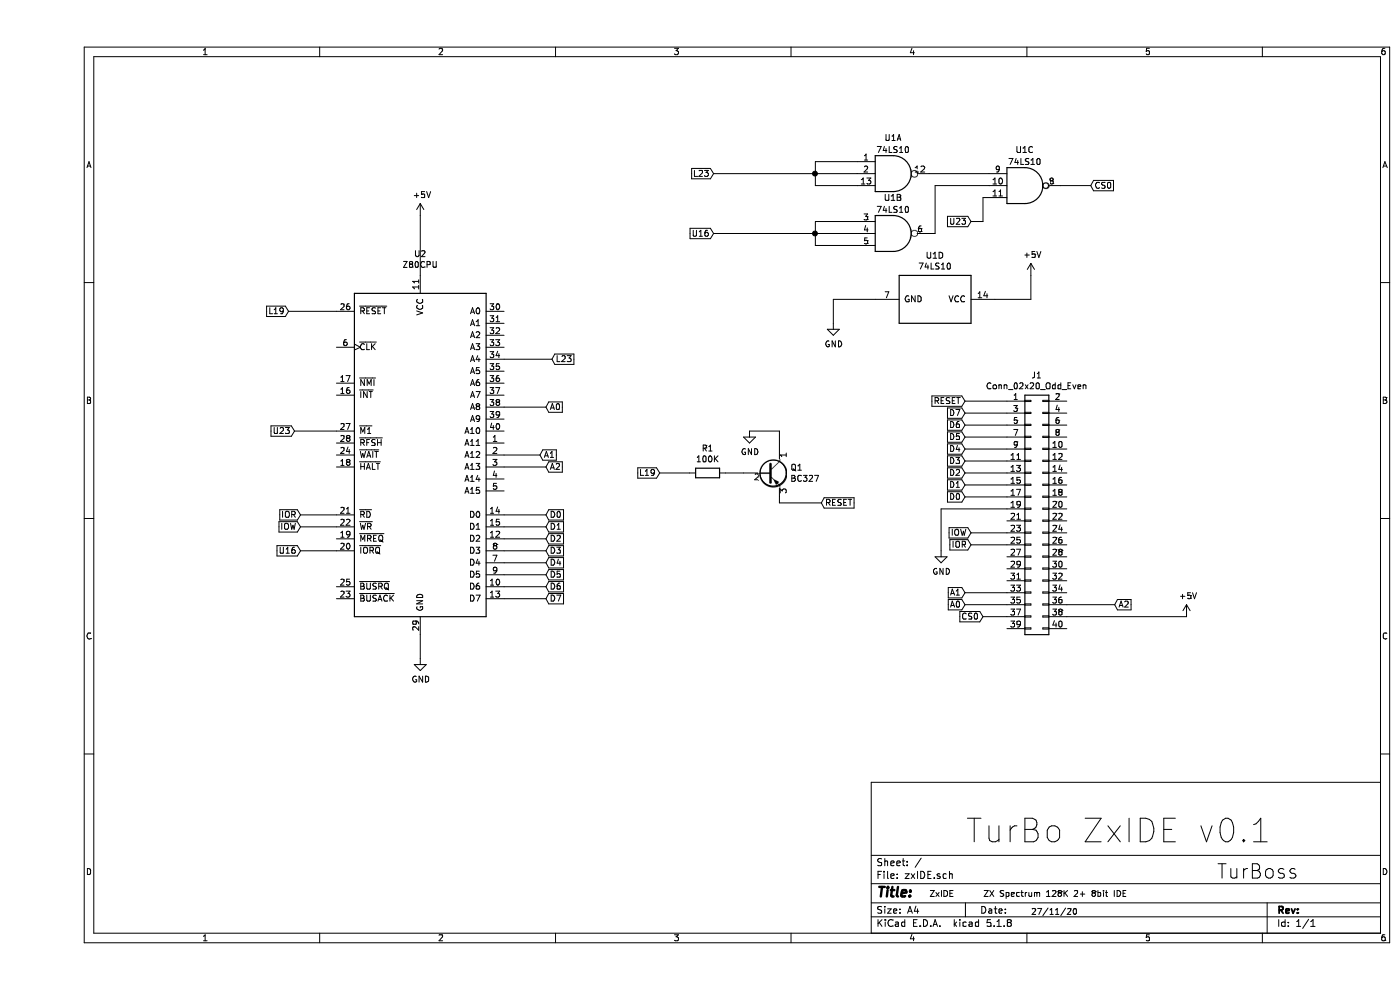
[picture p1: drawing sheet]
EESchema Schematic File Version 4
EELAYER 30 0
EELAYER END
$Descr A4 11693 8268
encoding utf-8
Sheet 1 1
Title ""
Date ""
Rev ""
Comp ""
Comment1 ""
Comment2 ""
Comment3 ""
Comment4 ""
$EndDescr
Text GLabel 7800 4550 0    50   Input ~ 0
IOR
Wire Wire Line
	7800 4550 8100 4550
Text GLabel 7800 4450 0    50   Input ~ 0
IOW
Wire Wire Line
	7800 4450 8100 4450
$Comp
L Connector_Generic:Conn_02x20_Odd_Even J1
U 1 1
P 8300 4250
F 0 "J1" H 8350 5367 50  0000 C CNN
F 1 "Conn_02x20_Odd_Even" H 8350 5276 50  0000 C CNN
F 2 "Connector_IDC:IDC-Header_2x20_P2.54mm_Vertical" H 8300 4250 50  0001 C CNN
F 3 "~" H 8300 4250 50  0001 C CNN
	1    8300 4250
	1    0    0    -1  
$EndComp
Text GLabel 7750 5050 0    50   Input ~ 0
A0
Wire Wire Line
	7750 5050 8100 5050
Text GLabel 7750 4950 0    50   Input ~ 0
A1
Wire Wire Line
	7750 4950 8100 4950
Text GLabel 9000 5050 2    50   Input ~ 0
A2
Text GLabel 7750 4150 0    50   Input ~ 0
D0
Text GLabel 7750 4050 0    50   Input ~ 0
D1
Text GLabel 7750 3950 0    50   Input ~ 0
D2
Text GLabel 7750 3850 0    50   Input ~ 0
D3
Text GLabel 7750 3750 0    50   Input ~ 0
D4
Text GLabel 7750 3650 0    50   Input ~ 0
D5
Text GLabel 7750 3550 0    50   Input ~ 0
D6
Text GLabel 7750 3450 0    50   Input ~ 0
D7
Wire Wire Line
	7750 4150 8100 4150
Wire Wire Line
	8100 4050 7750 4050
Wire Wire Line
	7750 3950 8100 3950
Wire Wire Line
	8100 3850 7750 3850
Wire Wire Line
	7750 3750 8100 3750
Wire Wire Line
	8100 3650 7750 3650
Wire Wire Line
	7750 3550 8100 3550
Wire Wire Line
	8100 3450 7750 3450
$Comp
L Device:R R1
U 1 1
P 5600 3950
F 0 "R1" V 5393 3950 50  0000 C CNN
F 1 "100K" V 5484 3950 50  0000 C CNN
F 2 "Resistor_THT:R_Axial_DIN0207_L6.3mm_D2.5mm_P15.24mm_Horizontal" V 5530 3950 50  0001 C CNN
F 3 "~" H 5600 3950 50  0001 C CNN
	1    5600 3950
	0    1    1    0   
$EndComp
$Comp
L Transistor_BJT:BC327 Q1
U 1 1
P 6100 3950
F 0 "Q1" H 6291 3996 50  0000 L CNN
F 1 "BC327" H 6291 3905 50  0000 L CNN
F 2 "Package_TO_SOT_THT:TO-92_Inline" H 6300 3875 50  0001 L CIN
F 3 "http://www.onsemi.com/pub_link/Collateral/BC327-D.PDF" H 6100 3950 50  0001 L CNN
	1    6100 3950
	1    0    0    -1  
$EndComp
$Comp
L 74xx:74LS10 U1
U 1 1
P 7150 1450
F 0 "U1" H 7150 1750 50  0000 C CNN
F 1 "74LS10" H 7150 1650 50  0000 C CNN
F 2 "Package_DIP:DIP-14_W7.62mm_Socket_LongPads" H 7150 1450 50  0001 C CNN
F 3 "http://www.ti.com/lit/gpn/sn74LS10" H 7150 1450 50  0001 C CNN
	1    7150 1450
	1    0    0    -1  
$EndComp
$Comp
L 74xx:74LS10 U1
U 2 1
P 7150 1950
F 0 "U1" H 7150 2250 50  0000 C CNN
F 1 "74LS10" H 7150 2150 50  0000 C CNN
F 2 "Package_DIP:DIP-14_W7.62mm_Socket_LongPads" H 7150 1950 50  0001 C CNN
F 3 "http://www.ti.com/lit/gpn/sn74LS10" H 7150 1950 50  0001 C CNN
	2    7150 1950
	1    0    0    -1  
$EndComp
$Comp
L 74xx:74LS10 U1
U 3 1
P 8250 1550
F 0 "U1" H 8250 1850 50  0000 C CNN
F 1 "74LS10" H 8250 1750 50  0000 C CNN
F 2 "Package_DIP:DIP-14_W7.62mm_Socket_LongPads" H 8250 1550 50  0001 C CNN
F 3 "http://www.ti.com/lit/gpn/sn74LS10" H 8250 1550 50  0001 C CNN
	3    8250 1550
	1    0    0    -1  
$EndComp
Wire Wire Line
	9000 5050 8600 5050
Wire Wire Line
	6500 1350 6500 1450
Wire Wire Line
	6500 1450 6850 1450
Wire Wire Line
	6500 1350 6850 1350
Wire Wire Line
	6500 1450 6500 1550
Wire Wire Line
	6500 1550 6850 1550
Connection ~ 6500 1450
Wire Wire Line
	7450 1450 7950 1450
$Comp
L 74xx:74LS10 U1
U 4 1
P 7500 2500
F 0 "U1" V 7133 2500 50  0000 C CNN
F 1 "74LS10" V 7224 2500 50  0000 C CNN
F 2 "Package_DIP:DIP-14_W7.62mm_Socket_LongPads" H 7500 2500 50  0001 C CNN
F 3 "http://www.ti.com/lit/gpn/sn74LS10" H 7500 2500 50  0001 C CNN
	4    7500 2500
	0    1    1    0   
$EndComp
Wire Wire Line
	5650 1450 6500 1450
Text GLabel 5650 1450 0    50   Input ~ 0
L23
Wire Wire Line
	5750 3950 5900 3950
$Comp
L power:GND #PWR0101
U 1 1
P 5950 3600
F 0 "#PWR0101" H 5950 3350 50  0001 C CNN
F 1 "GND" H 5955 3427 50  0000 C CNN
F 2 "" H 5950 3600 50  0001 C CNN
F 3 "" H 5950 3600 50  0001 C CNN
	1    5950 3600
	1    0    0    -1  
$EndComp
Wire Wire Line
	5950 3600 6200 3600
Wire Wire Line
	6200 3600 6200 3750
Wire Wire Line
	6200 4150 6200 4200
Wire Wire Line
	6200 4200 6550 4200
Wire Wire Line
	7900 5150 8100 5150
$Comp
L power:GND #PWR0102
U 1 1
P 6650 2700
F 0 "#PWR0102" H 6650 2450 50  0001 C CNN
F 1 "GND" H 6655 2527 50  0000 C CNN
F 2 "" H 6650 2700 50  0001 C CNN
F 3 "" H 6650 2700 50  0001 C CNN
	1    6650 2700
	1    0    0    -1  
$EndComp
Wire Wire Line
	6650 2700 6650 2500
Wire Wire Line
	6650 2500 7000 2500
Wire Wire Line
	8300 2300 8300 2500
Wire Wire Line
	8300 2500 8000 2500
$Comp
L power:+5V #PWR0104
U 1 1
P 8300 2300
F 0 "#PWR0104" H 8300 2150 50  0001 C CNN
F 1 "+5V" H 8315 2473 50  0000 C CNN
F 2 "" H 8300 2300 50  0001 C CNN
F 3 "" H 8300 2300 50  0001 C CNN
	1    8300 2300
	1    0    0    -1  
$EndComp
Wire Wire Line
	6850 1850 6500 1850
Wire Wire Line
	6500 1850 6500 1950
Wire Wire Line
	6500 2050 6850 2050
Wire Wire Line
	6850 1950 6500 1950
Connection ~ 6500 1950
Wire Wire Line
	6500 1950 6500 2050
Wire Wire Line
	5650 1950 6500 1950
Text GLabel 5650 1950 0    50   Input ~ 0
U16
Wire Wire Line
	7500 1950 7450 1950
Wire Wire Line
	7500 1550 7950 1550
Wire Wire Line
	7500 1550 7500 1950
Text GLabel 7800 1850 0    50   Input ~ 0
U23
$Comp
L power:GND #PWR0106
U 1 1
P 7550 4600
F 0 "#PWR0106" H 7550 4350 50  0001 C CNN
F 1 "GND" H 7555 4427 50  0000 C CNN
F 2 "" H 7550 4600 50  0001 C CNN
F 3 "" H 7550 4600 50  0001 C CNN
	1    7550 4600
	1    0    0    -1  
$EndComp
Wire Wire Line
	7550 4600 7550 4250
Wire Wire Line
	7550 4250 8100 4250
$Comp
L CPU:Z80CPU U2
U 1 1
P 3200 3800
F 0 "U2" H 3200 5481 50  0000 C CNN
F 1 "Z80CPU" H 3200 5390 50  0000 C CNN
F 2 "Package_DIP:DIP-40_W15.24mm_Socket_LongPads" H 3200 4200 50  0001 C CNN
F 3 "www.zilog.com/manage_directlink.php?filepath=docs/z80/um0080" H 3200 4200 50  0001 C CNN
	1    3200 3800
	1    0    0    -1  
$EndComp
$Comp
L power:GND #PWR0105
U 1 1
P 3200 5500
F 0 "#PWR0105" H 3200 5250 50  0001 C CNN
F 1 "GND" H 3205 5327 50  0000 C CNN
F 2 "" H 3200 5500 50  0001 C CNN
F 3 "" H 3200 5500 50  0001 C CNN
	1    3200 5500
	1    0    0    -1  
$EndComp
Wire Wire Line
	5200 3950 5450 3950
Wire Wire Line
	3900 3000 4300 3000
Text GLabel 4300 3000 2    50   Input ~ 0
L23
Wire Wire Line
	4200 3800 3900 3800
Text GLabel 4200 3800 2    50   Input ~ 0
A1
Wire Wire Line
	2200 4600 2500 4600
Text GLabel 2200 4600 0    50   Input ~ 0
U16
Wire Wire Line
	2150 3600 2500 3600
Text GLabel 2150 3600 0    50   Input ~ 0
U23
Wire Wire Line
	4250 3900 3900 3900
Wire Wire Line
	3900 4700 4250 4700
Wire Wire Line
	4250 4600 3900 4600
Wire Wire Line
	3900 4800 4250 4800
Wire Wire Line
	4250 4900 3900 4900
Wire Wire Line
	4250 4500 3900 4500
Wire Wire Line
	3900 4400 4250 4400
Wire Wire Line
	4250 4300 3900 4300
Wire Wire Line
	4250 5000 3900 5000
Text GLabel 4250 5000 2    50   Input ~ 0
D7
Text GLabel 4250 4900 2    50   Input ~ 0
D6
Text GLabel 4250 4800 2    50   Input ~ 0
D5
Text GLabel 4250 4700 2    50   Input ~ 0
D4
Text GLabel 4250 4600 2    50   Input ~ 0
D3
Text GLabel 4250 4500 2    50   Input ~ 0
D2
Text GLabel 4250 4400 2    50   Input ~ 0
D1
Text GLabel 4250 4300 2    50   Input ~ 0
D0
Wire Wire Line
	4250 3400 3900 3400
Text GLabel 4250 3900 2    50   Input ~ 0
A2
Text GLabel 4250 3400 2    50   Input ~ 0
A0
Wire Wire Line
	2200 4400 2500 4400
Text GLabel 2200 4400 0    50   Input ~ 0
IOW
Wire Wire Line
	2200 4300 2500 4300
Text GLabel 2200 4300 0    50   Input ~ 0
IOR
Wire Wire Line
	3200 5300 3200 5500
Wire Wire Line
	3200 1800 3200 2300
Text GLabel 8800 1550 2    50   Input ~ 0
CS0
Wire Wire Line
	8550 1550 8800 1550
Text GLabel 7900 5150 0    50   Input ~ 0
CS0
Text GLabel 6550 4200 2    50   Input ~ 0
RESET
Text GLabel 7750 3350 0    50   Input ~ 0
RESET
Wire Wire Line
	7750 3350 8100 3350
Text GLabel 5200 3950 0    50   Input ~ 0
L19
Text GLabel 2100 2600 0    50   Input ~ 0
L19
$Comp
L power:+5V #PWR0103
U 1 1
P 3200 1800
F 0 "#PWR0103" H 3200 1650 50  0001 C CNN
F 1 "+5V" H 3215 1973 50  0000 C CNN
F 2 "" H 3200 1800 50  0001 C CNN
F 3 "" H 3200 1800 50  0001 C CNN
	1    3200 1800
	1    0    0    -1  
$EndComp
Wire Wire Line
	2100 2600 2500 2600
$Comp
L power:+5V #PWR0107
U 1 1
P 9600 5150
F 0 "#PWR0107" H 9600 5000 50  0001 C CNN
F 1 "+5V" H 9615 5323 50  0000 C CNN
F 2 "" H 9600 5150 50  0001 C CNN
F 3 "" H 9600 5150 50  0001 C CNN
	1    9600 5150
	1    0    0    -1  
$EndComp
Wire Wire Line
	8600 5150 9600 5150
Text Notes 7750 7050 0    197  ~ 0
TurBo ZxIDE v0.1
Text Notes 7450 7500 0    50   ~ 0
ZxIDE
Text Notes 8300 7650 0    50   ~ 0
27/11/20
Text Notes 9850 7350 0    118  ~ 0
TurBoss
Text Notes 7900 7500 0    50   ~ 0
ZX Spectrum 128K 2+ 8bit IDE
Wire Wire Line
	7800 1850 7900 1850
Wire Wire Line
	7900 1850 7900 1650
Wire Wire Line
	7900 1650 7950 1650
$EndSCHEMATC
